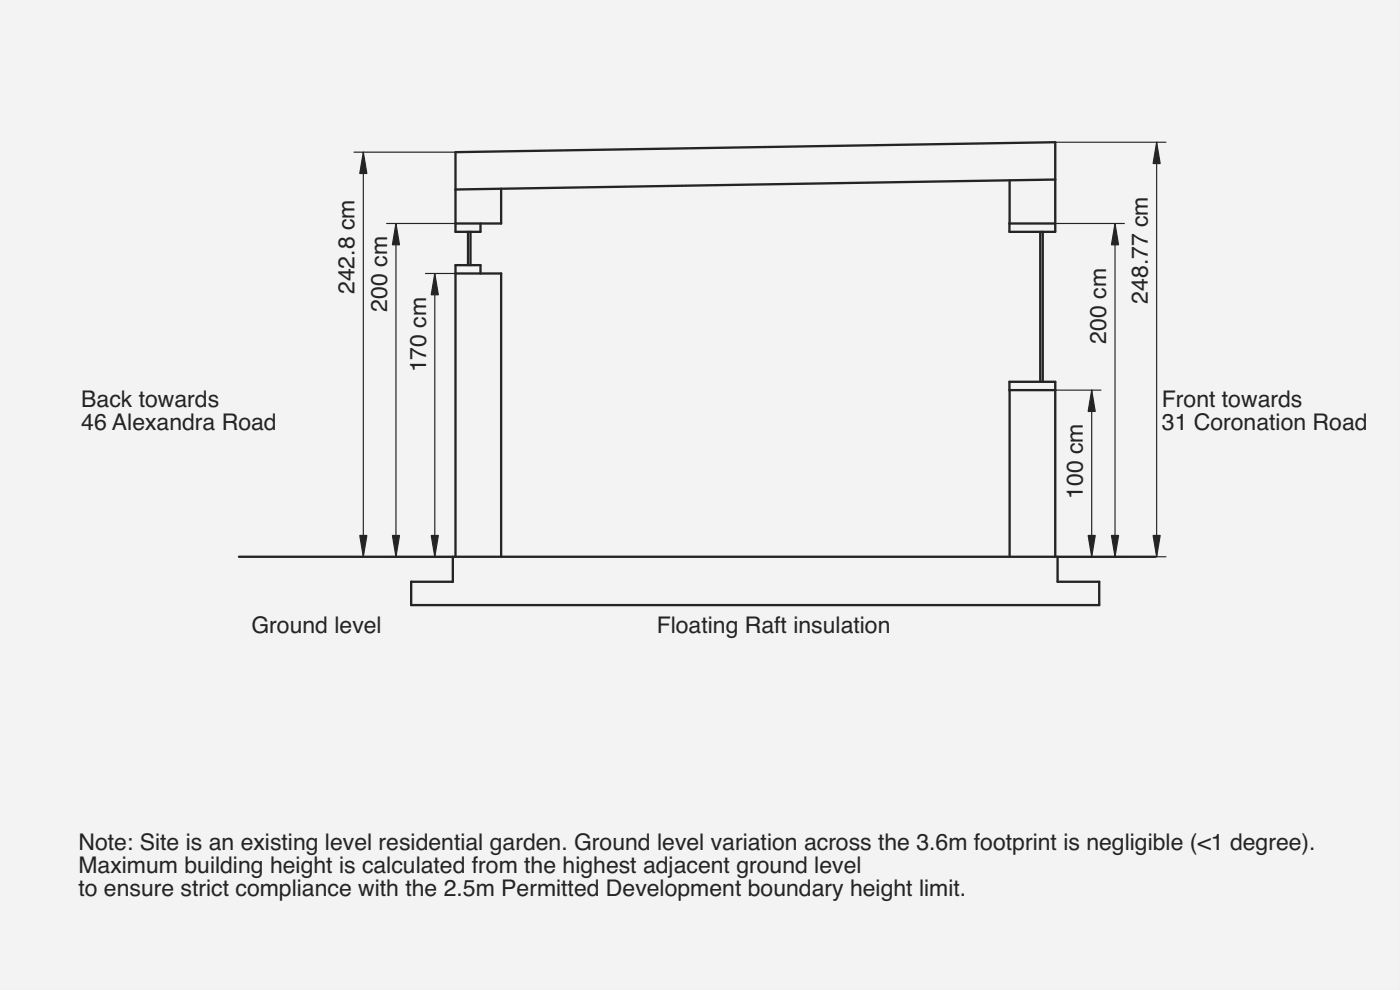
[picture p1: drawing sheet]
<svg xmlns="http://www.w3.org/2000/svg" width="420mm" height="297mm" viewBox="0 0 420 297" stroke-linecap="round" stroke-linejoin="round" font-family="sans-serif">
<path d="M0 0h420v297h-420z" fill-rule="evenodd" fill="#f1f3f5"/>
<path d="M0 0h420v297h-420zM0 0v297h420v-297z" fill="#000"/>
<g fill="#f1f3f5">
<path d="M136.7 45.7l180-3v26.9h-3.8v45h3.8v52.5h.7v7.5h12.5v7h-206.5v-7h12.5v-7.5h.8v-87.5h3.7v-10h-3.7z" fill-rule="evenodd"/>
<path d="M150.4 56.6l152.6-2.5-.1 15.5h9.3v45h-9.3l.1 52.5h-152.6v-85h-6.2v-2.5h-3v-10h3v-2.5h6.2z" fill-rule="evenodd"/>
<path d="M123.4 174.6h12.5v-7.5h181.5v7.5h12.5v7h-206.5z" fill-rule="evenodd"/>
<path d="M136.7 45.7l180-3v11.2l-180 3z" fill-rule="evenodd"/>
<path d="M136.7 82.1h13.7v85h-13.7z" fill-rule="evenodd"/>
<path d="M303 117.1h13.7v50h-13.7z" fill-rule="evenodd"/>
<path d="M303 54.1l13.7-.2v13.2h-13.7z" fill-rule="evenodd"/>
<path d="M136.7 56.9l13.7-.3v10.5h-13.7z" fill-rule="evenodd"/>
<path d="M302.9 114.6h13.8v2.5h-13.8z" fill-rule="evenodd"/>
<path d="M302.9 67.1h13.8v2.5h-13.8z" fill-rule="evenodd"/>
<path d="M312.2 69.6h.7v45h-.7z" fill-rule="evenodd"/>
<path d="M136.7 67.1h7.5v2.5h-7.5z" fill-rule="evenodd"/>
<path d="M136.7 79.6h7.5v2.5h-7.5z" fill-rule="evenodd"/>
<path d="M140.4 69.6h.8v10h-.8z" fill-rule="evenodd"/>
</g>
<g fill="none" stroke="#212529" stroke-width=".7">
<path d="M150.4 56.6v10.5h-13.7M303 54.1l-.1 15.5h13.8v-26.9l-180 3v23.9h7.5v-2.5M316.7 53.9l-180 3M140.4 69.6v10M141.2 69.6v10M302.9 67.1h13.8M312.2 69.6v45M312.9 69.6v45M136.7 82.1h13.7v85M144.2 82.1v-2.5h-7.5v87.5M302.9 117.1h13.8M71.7 167.1h275"/>
<path d="M135.9 167.1v7.5h-12.5v7h206.5v-7h-12.5v-7.5M303 167.1l-.1-52.5h13.8v52.5"/>
</g>
<g fill="none" stroke="#212529" stroke-width=".35">
<path d="M106.2 45.7h30.5M109 45.7v121.4M316.7 42.7h33.2M347.1 42.7v124.4M116 67.1h20.7M118.8 67.1v100M316.7 67.1h20.7M334.6 67.1v100M127.7 82.1h9M130.5 82.1v85M316.7 117.1h13.7M327.6 117.1v50"/>
<path d="M106.2 167.1h29.7M317.4 167.1h32.5"/>
</g>
<g fill="#212529" stroke="#212529" stroke-width=".35">
<path d="M334.6 67.1l1.1 6.4h-2.1z"/>
<path d="M333.6 160.7h2.1l-1.1 6.4z"/>
<path d="M327.6 117.1l1.1 6.4h-2.1z"/>
<path d="M326.6 160.7h2.1l-1.1 6.4z"/>
<path d="M118.8 67.1l1.1 6.4h-2.1z"/>
<path d="M117.8 160.7h2.1l-1.1 6.4z"/>
<path d="M130.5 82.1l1.1 6.4h-2.2z"/>
<path d="M129.4 160.7h2.2l-1.1 6.4z"/>
<path d="M347.1 42.7l1.1 6.4h-2.1z"/>
<path d="M346.1 160.7h2.1l-1.1 6.4z"/>
<path d="M109 45.7l1.1 6.4h-2.1z"/>
<path d="M108 160.7h2.1l-1.1 6.4z"/>
</g>
<g font-size="6.9" fill="#212529">
<text x="106.4" y="88.2" transform="rotate(-90 106.4 88.2)">242.8 cm</text>
<text x="116.2" y="93.5" transform="rotate(-90 116.2 93.5)">200 cm</text>
<text x="344.5" y="91.2" transform="rotate(-90 344.5 91.2)">248.77 cm</text>
<text x="332" y="103.1" transform="rotate(-90 332 103.1)">200 cm</text>
<text x="127.9" y="111.7" transform="rotate(-90 127.9 111.7)">170 cm</text>
<text x="24.4" y="122">Back towards</text>
<text x="348.7" y="122">Front towards</text>
<text x="24.4" y="128.9">46 Alexandra Road</text>
<text x="348.7" y="128.9">31 Coronation Road</text>
<text x="325" y="149.7" transform="rotate(-90 325 149.7)">100 cm</text>
<text x="75.5" y="189.8">Ground level</text>
<text x="197.1" y="189.8">Floating Raft insulation</text>
<text x="23.5" y="254.9">Note: Site is an existing level residential garden. Ground level variation across the 3.6m footprint is negligible (&lt;1 degree).</text>
<text x="23.5" y="261.8">Maximum building height is calculated from the highest adjacent ground level</text>
<text x="23.5" y="268.7">to ensure strict compliance with the 2.5m Permitted Development boundary height limit.</text>
</g>
</svg>
